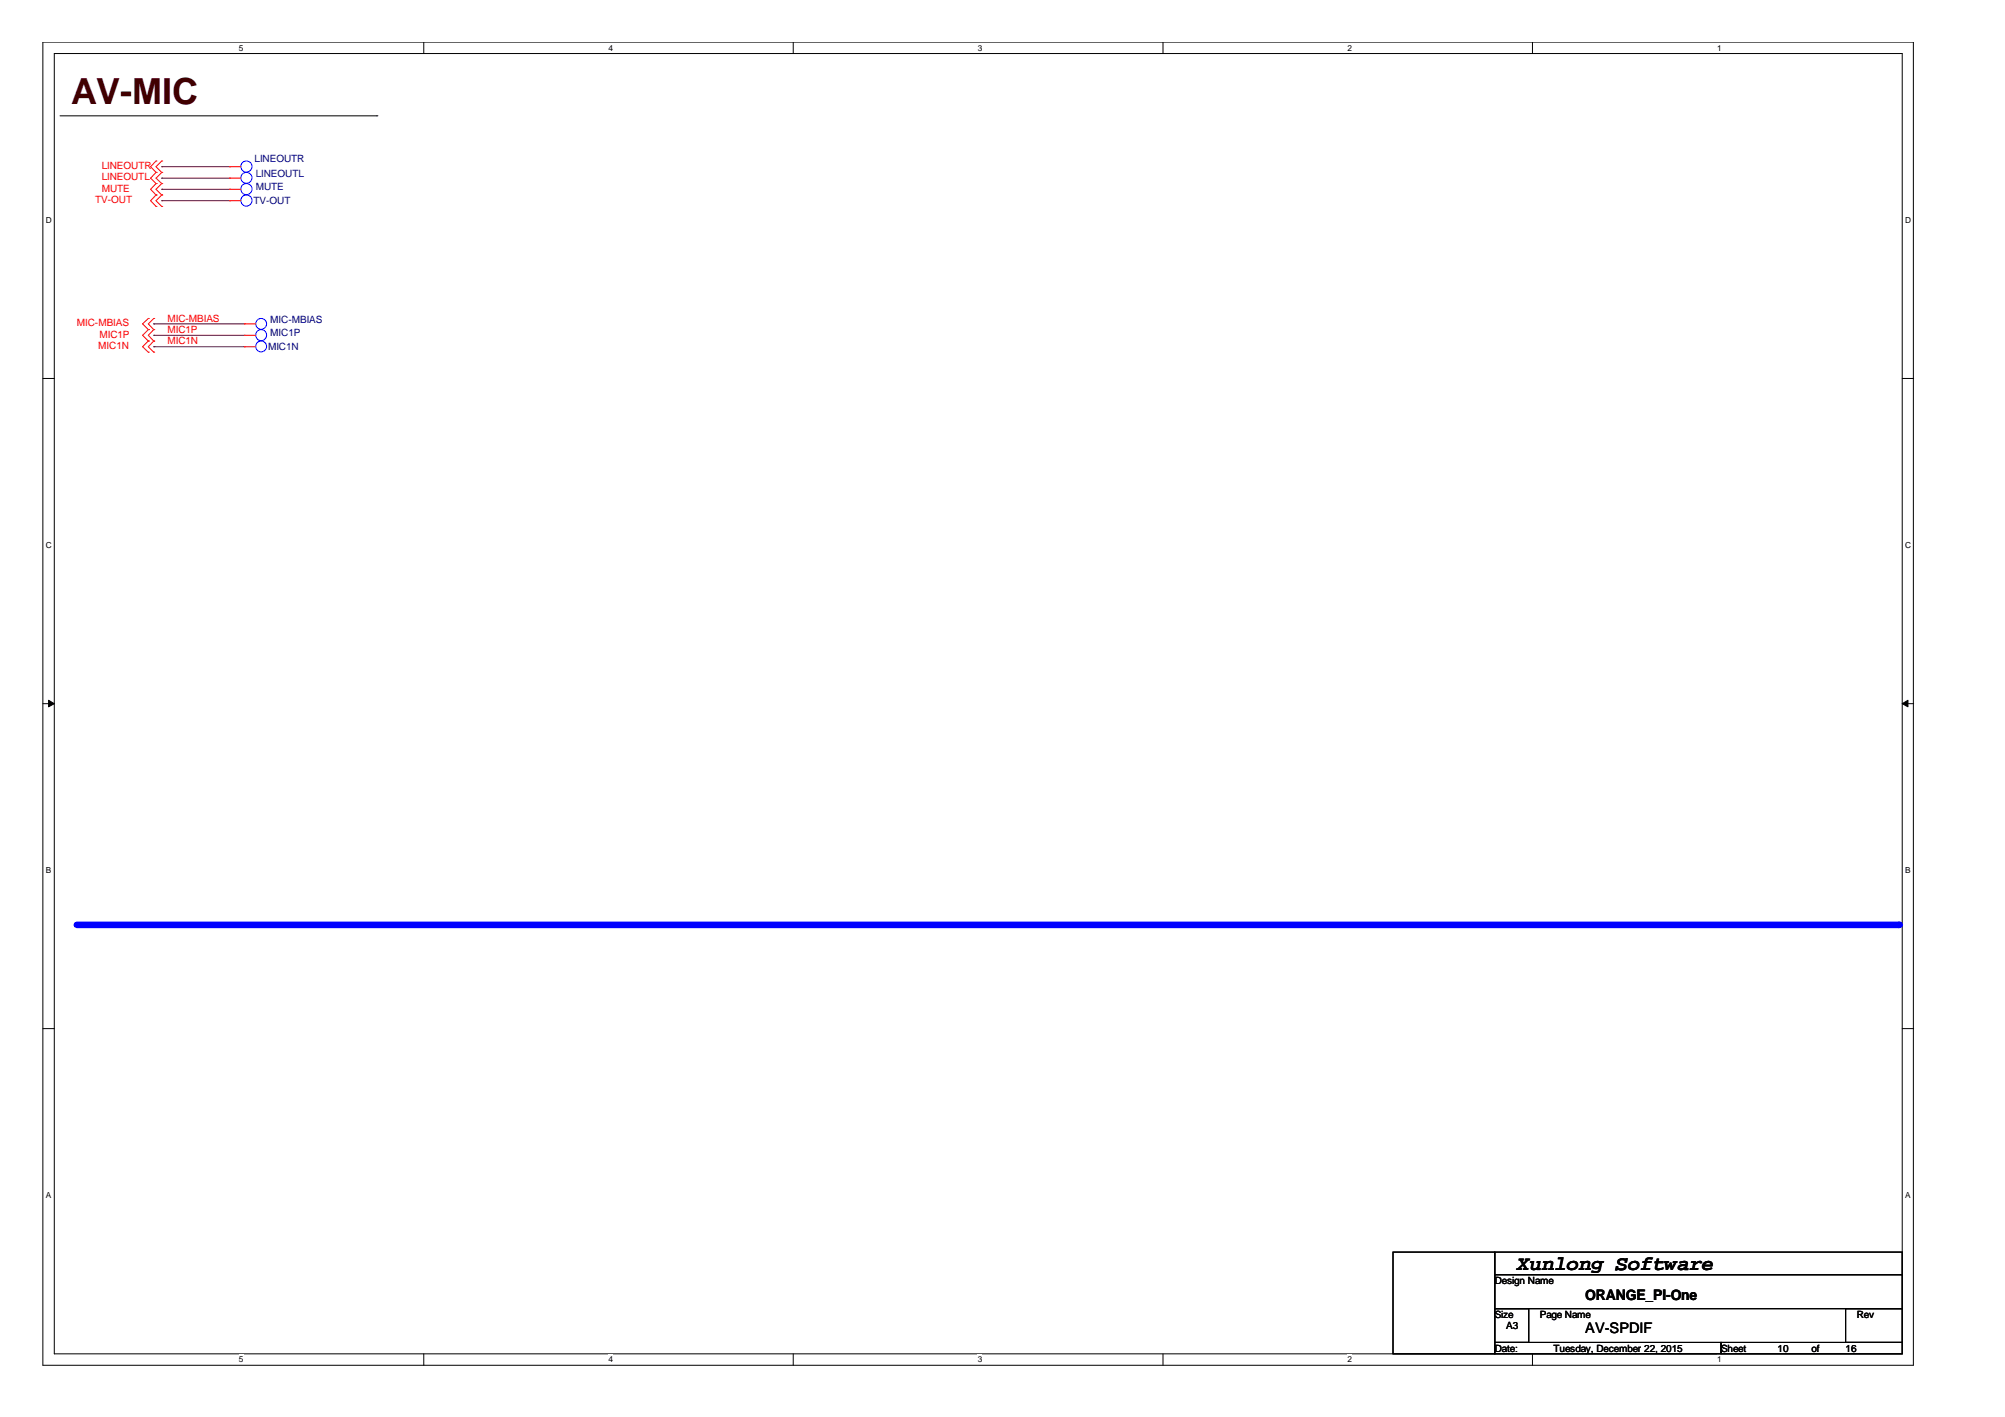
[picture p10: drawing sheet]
<svg xmlns="http://www.w3.org/2000/svg" width="297mm" height="210mm" viewBox="0 0 297 210" stroke-linecap="round" stroke-linejoin="round" font-family="sans-serif">
<path d="M6.3 6.2h277.2v196h-277.2zM8 7.9h273.8v192.6h-273.8z" fill="none" stroke="#000" stroke-width=".15"/>
<g fill="#fff">
<path d="M35.4 6.4h.6v1.4h-.6z"/>
<path d="M35.4 200.7h.6v1.4h-.6z"/>
</g>
<path d="M62.8 6.2v1.7M62.8 200.5v1.7" fill="none" stroke="#000" stroke-width=".15"/>
<g fill="#fff">
<path d="M90.1 6.4h.7v1.4h-.7z"/>
<path d="M90.1 200.7h.7v1.4h-.7z"/>
</g>
<path d="M117.5 6.2v1.7M117.5 200.5v1.7" fill="none" stroke="#000" stroke-width=".15"/>
<g fill="#fff">
<path d="M144.9 6.4h.6v1.4h-.6z"/>
<path d="M144.9 200.7h.6v1.4h-.6z"/>
</g>
<path d="M172.3 6.2v1.7M172.3 200.5v1.7" fill="none" stroke="#000" stroke-width=".15"/>
<g fill="#fff">
<path d="M199.6 6.4h.7v1.4h-.7z"/>
<path d="M199.6 200.7h.7v1.4h-.7z"/>
</g>
<path d="M227 6.2v1.7M227 200.5v1.7" fill="none" stroke="#000" stroke-width=".15"/>
<g fill="#fff">
<path d="M254.4 6.4h.6v1.4h-.6z"/>
<path d="M254.4 200.7h.6v1.4h-.6z"/>
<path d="M6.8 31.9h.8v1.4h-.8z"/>
<path d="M282.2 31.9h.9v1.4h-.9z"/>
<path d="M6.8 80.1h.8v1.4h-.8z"/>
<path d="M282.2 80.1h.9v1.4h-.9z"/>
</g>
<path d="M6.3 56.1h1.7M281.8 56.1h1.7" fill="none" stroke="#000" stroke-width=".15"/>
<g fill="#fff">
<path d="M6.8 128.2h.7v1.4h-.7z"/>
<path d="M282.2 128.2h.8v1.4h-.8z"/>
</g>
<path d="M6.3 104.2h1.7M281.8 104.2h1.7" fill="none" stroke="#000" stroke-width=".15"/>
<g fill="#000" stroke="#000" stroke-width=".15">
<path d="M7.2 103.7l.8 .5-.8 .5z" fill-rule="evenodd"/>
<path d="M281.8 104.2l.9-.5v1z" fill-rule="evenodd"/>
</g>
<g fill="#fff">
<path d="M6.8 176.4h.7v1.4h-.7z"/>
<path d="M282.2 176.4h.8v1.4h-.8z"/>
</g>
<path d="M6.3 152.4h1.7M281.8 152.4h1.7" fill="none" stroke="#000" stroke-width=".15"/>
<path d="M11.4 137h269.9" fill="none" stroke="#00f" stroke-width=".97"/>
<circle cx="281.3" cy="137" r=".49" fill="#00f"/>
<path d="M8.9 17.2h46.9M55.8 17.2h.1M206.4 185.5h15v15h-15zM221.4 185.5h60.4v3.3h-60.4zM221.4 188.8h60.4v5.1h-60.4zM221.4 193.9h5.1v5h-5.1zM221.4 198.9h33.6v1.6h-33.6zM255 198.9h26.8v1.6h-26.8zM273.4 193.9h8.4v5h-8.4z" fill="none" stroke="#000" stroke-width=".15"/>
<g fill="none" stroke="#800040" stroke-width=".15">
<path d="M24 24.7h.1M24 26.4h.1M24 28h.1M24 29.7h.1M24 24.7h10M24 26.4h10M24 28h10M24 29.7h10M22.8 51.4h.1M22.8 49.7h.1M22.8 48h.1M22.8 51.4h13.4"/>
<path d="M22.8 49.7h13.4M22.8 48h13.4"/>
</g>
<g fill="none" stroke="#f00" stroke-width=".15">
<path d="M23.1 25.5h.1M23.1 23.8h.1M23.1 27.2h.1M23.1 30.6h.1M23.1 28.9h.1M23.1 23.8l-.8 .9 .8 .8M23.1 25.5l-.8 .9 .8 .8M23.1 28.9l-.8 .8 .8 .9M23.1 27.2l-.8 .8 .8 .9M24 25.5h.1M24 23.8h.1M24 27.2h.1"/>
<path d="M24 30.6h.1M24 28.9h.1M24 23.8l-.9 .9 .9 .8M24 25.5l-.9 .9 .9 .8M24 28.9l-.9 .8 .9 .9M24 27.2l-.9 .8 .9 .9M34 26.4h.1M34 29.7h.1M34 24.7h.1M34 28h.1M34 26.4h1.7M34 29.7h1.7"/>
<path d="M34 24.7h1.7M34 28h1.7M22 50.5h.1M22 48.8h.1M22 47.2h.1M22 52.2h.1M22 48.8l-.9 .9 .9 .8M22 47.2l-.9 .8 .9 .8M22 50.5l-.9 .9 .9 .8M22.8 50.5h.1M22.8 48.8h.1M22.8 47.2h.1"/>
<path d="M22.8 52.2h.1M22.8 48.8l-.8 .9 .8 .8M22.8 47.2l-.8 .8 .8 .8M22.8 50.5l-.8 .9 .8 .8M36.2 48h.1M36.2 51.4h.1M36.2 49.7h.1M36.2 48h1.7M36.2 51.4h1.7M36.2 49.7h1.7"/>
</g>
<g fill="none" stroke="#00f" stroke-width=".15">
<circle cx="36.5" cy="24.7" r=".83"/>
<circle cx="36.5" cy="29.7" r=".83"/>
<circle cx="36.5" cy="28" r=".83"/>
<circle cx="36.5" cy="26.3" r=".82"/>
<circle cx="38.7" cy="49.6" r=".82"/>
<circle cx="38.7" cy="48" r=".81"/>
<circle cx="38.7" cy="51.3" r=".81"/>
</g>
<text font-size="5.3" fill="#400000" x="10.5" y="15.3">AV-MIC</text>
<text font-size="3" x="224.8" y="188.1">Xunlong Software</text>
<g font-size="2.2">
<text x="234.9" y="197.5">AV-SPDIF</text>
<text x="234.9" y="192.5">ORANGE_PI-One</text>
</g>
<g font-size="1.5" fill="#f00">
<text x="15.1" y="25">LINEOUTR</text>
<text x="15.1" y="26.7">LINEOUTL</text>
<text x="15.1" y="28.4">MUTE</text>
<text x="14.1" y="30.1">TV-OUT</text>
<text x="24.8" y="47.6">MIC-MBIAS</text>
<text x="11.4" y="48.4">MIC-MBIAS</text>
<text x="14.6" y="51.7">MIC1N</text>
<text x="14.7" y="50">MIC1P</text>
<text x="24.8" y="51">MIC1N</text>
<text x="24.8" y="49.3">MIC1P</text>
</g>
<g font-size="1.5" fill="#000080">
<text x="37.7" y="24">LINEOUTR</text>
<text x="37.9" y="26.2">LINEOUTL</text>
<text x="37.9" y="28.2">MUTE</text>
<text x="37.5" y="30.2">TV-OUT</text>
<text x="40" y="47.9">MIC-MBIAS</text>
<text x="39.7" y="51.9">MIC1N</text>
<text x="40" y="49.8">MIC1P</text>
</g>
<g font-size="1.5">
<text x="221.4" y="190.2">Design Name</text>
<text x="221.4" y="195.2">Size</text>
<text x="223.1" y="196.9">A3</text>
<text x="228.1" y="195.2">Page Name</text>
<text x="275.1" y="195.2">Rev</text>
<text x="221.4" y="200.2">Date:</text>
<text x="230.2" y="200.2">Tuesday, December 22, 2015</text>
<text x="255" y="200.2">Sheet</text>
<text x="263.4" y="200.2">10</text>
<text x="268.4" y="200.2">of</text>
<text x="273.4" y="200.2">16</text>
</g>
<g font-size="1.2">
<text x="35.4" y="7.5">5</text>
<text x="90.1" y="7.5">4</text>
<text x="144.9" y="7.5">3</text>
<text x="199.6" y="7.5">2</text>
<text x="254.4" y="7.5">1</text>
<text x="6.8" y="33.1">D</text>
<text x="282.2" y="33.1">D</text>
<text x="6.8" y="81.2">C</text>
<text x="282.2" y="81.2">C</text>
<text x="6.8" y="129.4">B</text>
<text x="282.2" y="129.4">B</text>
<text x="6.8" y="177.5">A</text>
<text x="282.2" y="177.5">A</text>
<text x="35.4" y="201.8">5</text>
<text x="90.1" y="201.8">4</text>
<text x="144.9" y="201.8">3</text>
<text x="199.6" y="201.8">2</text>
<text x="254.4" y="201.8">1</text>
</g>
</svg>
